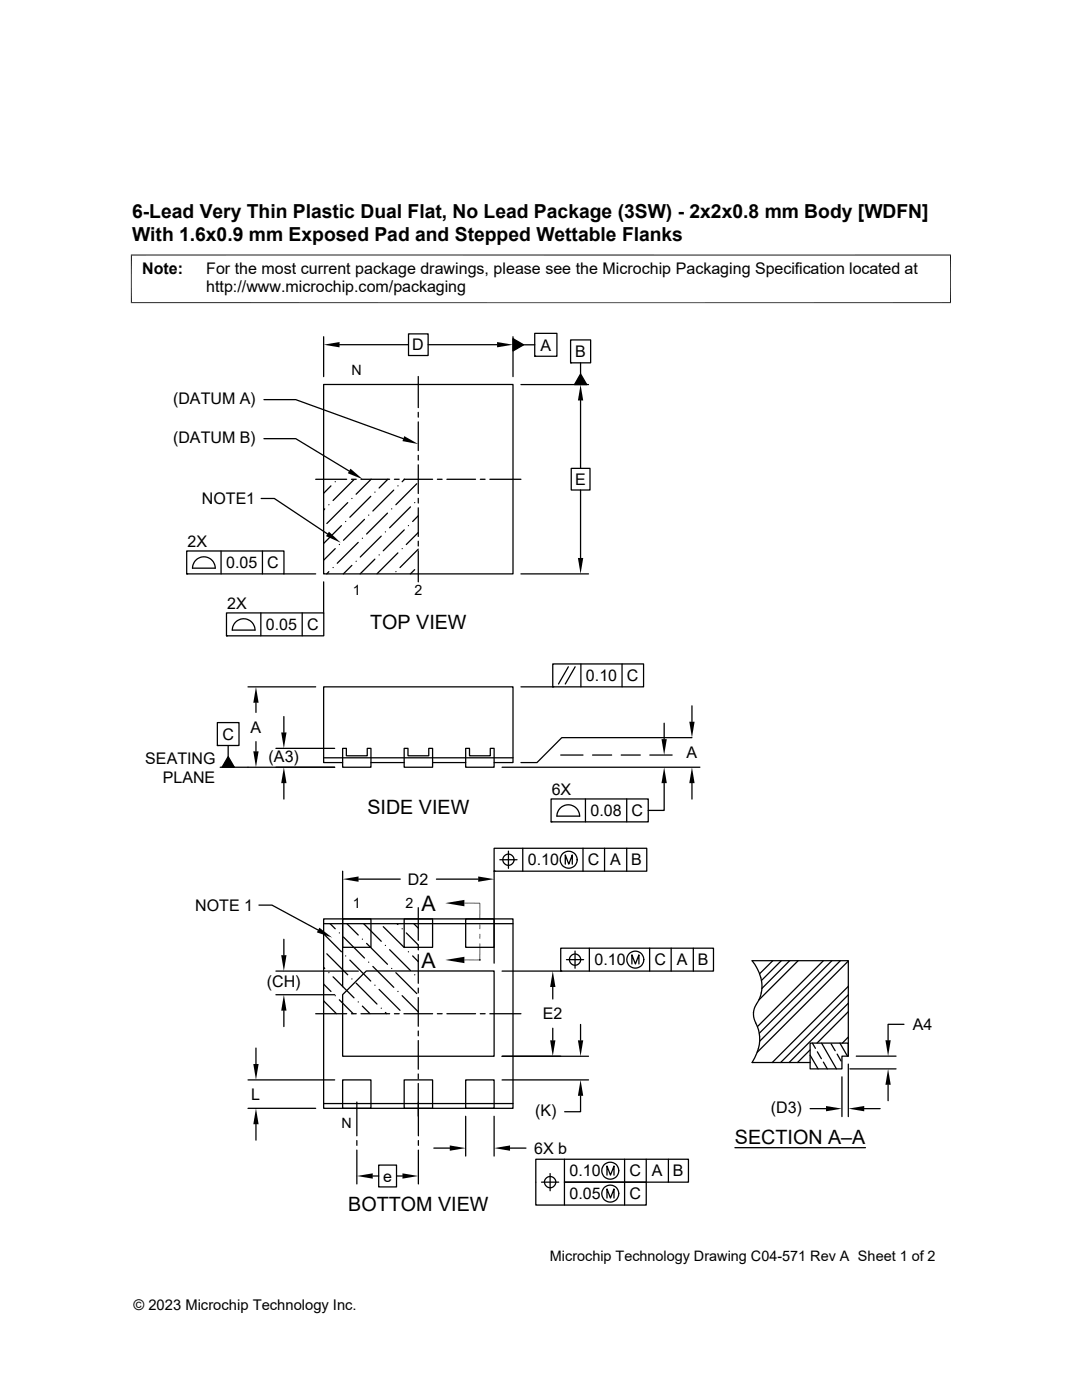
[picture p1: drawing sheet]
<svg xmlns="http://www.w3.org/2000/svg" width="216mm" height="279mm" viewBox="0 0 216 279" stroke-linecap="round" stroke-linejoin="round" font-family="sans-serif">
<g fill="none" stroke="#000" stroke-width=".25">
<path d="M52.7 79.8h6.3l21.5 7.7M64.6 67.2v8M64.6 76.7h37.8v37.8h-37.8zM67.8 68.8h13.7M81.5 66.6h3.9v4.4h-3.9zM83.5 75.1v6.2M85.4 68.8h13.8M102.4 67.6l2.1 1.2-2.1 1.2zM102.4 67.2v8M103.9 76.8h13.5M104.5 68.8h2.2M106.7 66.5h4.4v4.6h-4.4z"/>
<path d="M106.7 71.1h.1M113.9 67.8h4v4.6h-4zM113.9 72.4h.1M115.8 74.6l1.3 2.2h-2.5zM115.8 72.4v2.2M115.8 79.9v13.6M52.1 99.5h2.6l10.6 7.1M52.7 87.5h6.3l10.7 6.5M63 95.7h6.2M66 97l-1.4 1.4M66.9 96.1h.1M70.1 95.7h1"/>
<path d="M70.2 99.5h.1M70.6 95.7l-4.1 4.2M72 95.7h5.7M74 99.1l-4.2 4.1M74.1 95.6l-3 3M74.8 98.2h.1M77.4 95.6l-1.8 1.8M78.6 97.8l-4.2 4.2M78.7 95.7h1M79.4 97h.1M80.6 95.7h5.7M80.8 95.6l-.6 .5"/>
<path d="M83.2 96.5l-4.2 4.2M83.5 82.3v.9M83.5 84.2v5.7M83.5 90.9v.9M83.5 92.8v5.7M83.5 99.4v1M87.3 95.7h.9M89.2 95.7h5.7M95.8 95.7h1M97.7 95.7h6.2M114 93.5h3.7v4.3h-3.7zM115.8 97.8v13.6"/>
<path d="M37.3 110h19.4v4.5h-19.4zM37.3 114.5h.1M39.2 111.7a2.27 2.27 0 0 1 2.4-.4 2.27 2.27 0 0 1 1.3 2.1h-4.5l.2-.9zM44.1 110v4.5M52.4 110v4.5M56.6 114.5h6.4M64.6 116.1v6.2M64.8 101.6l-.2 .2M65.6 114.1l-.4 .4M65.6 100.7h.1M66.5 113.3h.1M66.9 109.5l-2.3 2.3"/>
<path d="M67.7 108.7h.1M68.1 104.9l-3.5 3.6M69 104.1h.1M69.4 100.3l-4.2 4.2M70.2 112.8l-1.7 1.7M71.1 112h.1M71.5 108.2l-4.2 4.2M72.3 107.4h.1M72.7 103.7l-4.2 4.1M73.6 102.8h.1M74.8 111.6l-2.9 2.9M75.6 110.7h.1"/>
<path d="M76.1 107l-4.2 4.2M76.9 106.2h.1M77.3 102.4l-4.1 4.2M78.1 101.6h.1M79 114.1h.1M79.4 110.3l-4.2 4.2M80.2 109.5h.1M80.7 105.7l-4.2 4.2M81.5 104.9h.1M81.9 101.2l-4.2 4.1M82.7 113.7l-.8 .8M82.7 100.3h.1"/>
<path d="M83.5 101.3v5.8M83.5 108v1M83.5 109.9v6.2M83.5 109.6l-3.7 3.7M83.5 106.3l-2.4 2.4M83.5 102.9l-1.2 1.2M103.9 114.5h13.5M45.2 122.3h19.4v4.6h-19.4zM45.2 126.9h.1M47.1 124a2.27 2.27 0 0 1 2.5-.3 2.27 2.27 0 0 1 1.3 2.1h-4.5l.2-1zM49.5 137.1h13.5M52 122.3v4.6"/>
<path d="M60.3 122.3v4.6M103.9 137.1h6.4M110.3 132.5h18.1v4.6h-18.1zM110.3 137.1h.1M113.4 133.1l-2 3.4M114.8 133.1l-2 3.4M115.9 132.5v4.6M124.1 132.5v4.6M43.4 144.2h4.3v4.6h-4.3zM43.4 148.8h.1M43.9 153.1h22.9M45.5 148.8v2.2"/>
<path d="M45.5 151l1.3 2.1h-2.5zM51.1 140.3v1.9M51.1 148v1.9M55.1 149.4h11.7M56.6 143v3.2M56.6 156.3v3.2M64.6 151.2h37.8M68.4 152.2h-3.8v-15.1h37.8v15.1h-3.8M68.4 149.4h.7v1.4h4.2v-1.4h.7v3.7h-5.6zM74 152.2h6.6M80.6 149.4h.8v1.4h4.2v-1.4h.7v3.7h-5.7zM86.3 152.2h6.6"/>
<path d="M92.9 149.4h.8v1.4h4.1v-1.4h.8v3.7h-5.7zM100.2 153.1h39.5M110 159.4h19.3v4.6h-19.3zM111.9 150.7h4.4M116.8 159.4v4.6M118.2 150.7h3.8M124 150.7h3.8M125.1 159.4v4.6M129.7 150.7h4.4M132.5 156.3v5.4h-3.2M132.5 144.3v3.2M138.1 147.2h-26l-5 5h-3.2"/>
<path d="M138.1 140.9v3.1M138.1 156.3v3.2M68.4 173.9v23M71.5 175.5h8.4M87.1 175.5h8.3M98.6 169.3h30.5v4.6h-30.5zM98.6 173.9h.1M98.6 173.9v18.3M99.7 171.6h3.5M101.5 169.9v3.4M104.3 169.3v4.6M110 164h.1"/>
<path d="M111.1 162.9h4.6M111.1 162.9a2.26 2.26 0 0 1 2.3-2.3 2.26 2.26 0 0 1 2.3 2.3M112.8 172.5v-1.9l.7 1.9 .7-1.9v1.9M116.3 169.3v4.6M120.6 169.3v4.6M125.1 169.3v4.6M51.7 180.6h2.6l9.2 5M55.1 198.5h11.7M55.1 193.8h16.4M56.6 187.5v3.1M64.6 199.7l2.5 2.6M64.6 196.4l1.4 1.5"/>
<path d="M64.6 183.4h37.8v37.8h-37.8zM64.6 184.3h37.8M64.6 193.1l.2 .2M64.6 186.4l3.5 3.5M65.2 190.4l4.2 4.1M65.6 194.1h.1M65.9 184.3l1 1.1M66.5 194.9l4.1 4.2M66.9 198.7h.1M67.7 199.5l2.8 2.8M67.7 186.2h.1M68.4 183.4h5.6v5.7h-5.6z"/>
<path d="M68.5 187l4.2 4.2M69 190.8h.1M69.2 184.3l2.3 2.3M69.8 191.6l4.2 4.2M70.2 195.4h.1M71.1 196.2l4.1 4.2M71.5 200h.1M72.3 187.4h.1M72.6 184.3l3.5 3.6M73.1 193.8h25.5v17h-30.2v-12.3zM73.2 188.3l4.1 4.1M73.6 192h.1"/>
<path d="M74.4 192.9l4.2 4.1M74.8 196.6h.1M75.6 197.5l4.2 4.1M76.5 184.9l4.2 4.2M76.9 188.7h.1M77.7 189.5l4.2 4.2M78.1 193.3h.1M79 194.1l4.2 4.2M79.2 184.3l.2 .2M79.4 197.9h.1M80.2 198.7l3.3 3.2M80.2 185.4h.1"/>
<path d="M80.6 183.4h5.7v5.7h-5.7zM81.1 186.2l2.4 2.4M81.5 189.9h.1M82.3 190.8l1.2 1.1M82.6 184.3l.9 .9M82.7 194.5h.1M83.5 181.1v6.6M83.5 188.6v1M83.5 190.5v5.7M83.5 197.2v.9M83.5 199.1v5.7M92.9 183.4h5.7v5.7h-5.7z"/>
<path d="M95.8 191.6h.1M100.2 193.8h11.7M110.3 197v2.4M111.9 189.2h30.5v4.6h-30.5zM111.9 193.8h.1M113 191.5h3.5M114.7 189.8v3.4M117.6 189.2v4.6M126.1 192.4v-1.8l.7 1.8 .7-1.8v1.8M129.6 189.2v4.6M133.9 189.2v4.6M138.3 189.2v4.6"/>
<path d="M151.9 198.2l-.5 1.5a4.2 4.2 0 0 0-.3 5.1 7.5 7.5 0 0 1-1 7.2h11.5M151.9 198.2a7.6 7.6 0 0 0-1.8-6.5h19.2v19.1M154.2 191.7l-2.6 2.7M155.9 191.7l-4 4M157.6 191.7l-5.6 5.6M159.3 191.7l-7.9 7.9M164.3 191.7l-13.2 13.2M166 191.7l-14.5 14.5M167.7 191.7l-16.1 16.1M169.3 191.8l-18.2 18.2M169.3 198.5l-13.5 13.5M169.3 196.8l-15.2 15.2"/>
<path d="M49.5 215.5h17.3M51.1 209.2v3.1M56.6 201.7v3.2M63 202.3h6.2M68.4 215.5h5.6v5.7h-5.6zM70.1 202.3h1M71.2 219.9v6.8M72 202.3h5.7M72.3 200.8l1.5 1.5M76.1 201.2h.1M76.9 202.1l.2 .2M78.7 202.3h1"/>
<path d="M80.6 202.3h5.7M80.6 215.5h5.7v5.7h-5.7zM83.5 205.8v.9M83.5 207.7v5.7M83.5 214.3v1M83.5 216.2v10.5M87.3 202.3h.9M89.2 202.3h5.7M92.9 215.5h5.7v5.7h-5.7zM95.8 202.3h1M97.7 202.3h6.2M100.2 215.5h17.2"/>
<path d="M100.2 210.8h17.2M110.3 205.2v2.4M115.8 218.7v3.2h-3.1M115.8 204.4v3.2M161.6 209.5l-2.5 2.5M161.6 210.6l1.6 2.7M161.6 208.2h7.7v2.6h-1.3v2.5h-6.4zM162.1 208.2l.6 1M163.1 209.9l.8 1.4M163.9 208.2l3 5.1M164.3 212l.8 1.3M165.8 208.3l.8 1.4"/>
<path d="M167 210.4l.8 1.4M167.6 208.2l1.5 2.6M168 214.9v7.9M169.3 200.2l-11.8 11.8M169.3 201.9l-6.3 6.3M169.3 207l-1.2 1.2M169.3 212.4v10.4M169.6 213.3h9.2M170.9 210.8h7.9M177.2 216.5v3.2M180.4 204.4h-3.2v3.2M49.5 221.2h13.5"/>
<path d="M51.1 224.4v3.1M64.6 220.2h37.8M71.2 227.6v1M71.2 229.5v6.8M74.4 234.7h1.2M75.6 232.5h3.5v4.4h-3.5zM79.1 234.7h1.2M83.5 227.6v1M83.5 229.5v6.8M86.6 229.1h3.1M92.9 222.8v7.9M98.6 222.8v7.9"/>
<path d="M101.8 229.1h3.1M108.1 235.9h3.4M109.8 234.2v3.4M112.6 231.4v4.5h16.3v4.6h-22v-9.1h30.5v4.5h-24.8v4.6M121.1 234.5v-1.8l.7 1.8 .7-1.8v1.8M121.1 239.1v-1.8l.7 1.8 .7-1.8v1.8M124.6 231.4v9.1M128.9 231.4v4.5M133.4 231.4v4.5M146.6 229h26.1M161.6 221.3h3.2M172.4 221.3h3.2"/>
<circle cx="101.5" cy="171.6" r="1.12"/>
<circle cx="113.5" cy="171.6" r="1.69"/>
<circle cx="114.7" cy="191.5" r="1.12"/>
<circle cx="126.8" cy="191.5" r="1.69"/>
<circle cx="109.8" cy="235.9" r="1.13"/>
<circle cx="121.8" cy="233.6" r="1.69"/>
<circle cx="121.8" cy="238.2" r="1.69"/>
</g>
<g fill="#000">
<path d="M64.6 68.8l3.2-.5v1zM99.2 68.3l3.2 .5-3.2 .5zM102.4 67.6l2.1 1.2-2.1 1.2zM115.8 76.8l.6 3.1h-1.1zM115.8 74.6l1.3 2.2h-2.5zM69.9 93.5l2.5 2.2-3-1.3zM80.7 87l2.8 1.6-3.2-.6zM65.6 106.1l2.4 2.2-3-1.3zM115.3 111.4h1.1l-.6 3.1zM45.5 151l1.3 2.1h-2.5zM51.1 137.1l.5 3.2h-1.1zM50.5 149.9h1.1l-.5 3.2z"/>
<path d="M56.1 146.2h1.1l-.6 3.2zM56.6 153.1l.6 3.2h-1.1zM132 147.5h1.1l-.6 3.2zM132.5 153.1l.6 3.2h-1.1zM138.1 153.1l.5 3.2h-1.1zM137.5 144h1.1l-.5 3.2zM68.4 175.5l3.1-.6v1.1zM95.4 174.9l3.2 .6-3.2 .5zM56.1 190.6h1.1l-.6 3.2zM63.7 185.1l2.6 2-3.1-1zM88.9 180.2l3.8-.6v1.3zM88.9 191.6l3.8-.7v1.3z"/>
<path d="M95.7 184.5l.1 .9h-.1zM95.7 186.4l.1 .9h-.1zM95.7 184.5h.1v.9zM95.7 186.4h.1v.9zM110.3 193.8l.5 3.2h-1zM50.5 212.3h1.1l-.5 3.2zM56.6 198.5l.6 3.2h-1.1zM109.8 207.6h1l-.5 3.2zM115.3 207.6h1.1l-.6 3.2zM115.8 215.5l.6 3.2h-1.1zM177.2 213.3l.5 3.2h-1zM176.7 207.6h1l-.5 3.2z"/>
<path d="M51.1 221.2l.5 3.2h-1.1zM71.2 234.7l3.2-.5v1zM80.3 234.2l3.2 .5-3.2 .5zM89.7 228.6l3.2 .5-3.2 .6zM98.6 229.1l3.2-.5v1.1zM164.8 220.7l3.2 .6-3.2 .5zM169.3 221.3l3.1-.6v1.1z"/>
</g>
<path d="M26.1 50.9h163.7M26.2 50.8v9.7M189.7 50.8v9.7M26.1 60.4h163.7M92.7 180.2h3.1v3.3M95.8 188.3v3.3M95.8 191.6h-3.1" fill="none" stroke="#000" stroke-width=".2"/>
<g font-size="4.3">
<text x="84.1" y="181.8">A</text>
<text x="84.1" y="193.1">A</text>
</g>
<g font-size="3.9">
<text x="26.4" y="43.5">6-Lead Very Thin Plastic Dual Flat, No Lead Package (3SW) - 2x2x0.8 mm Body [WDFN]</text>
<text x="26.4" y="48.1">With 1.6x0.9 mm Exposed Pad and Stepped Wettable Flanks</text>
<text x="73.9" y="125.5">TOP VIEW</text>
<text x="73.3" y="162.5">SIDE VIEW</text>
<text x="146.6" y="228.2">SECTION A–A</text>
<text x="69.5" y="241.7">BOTTOM VIEW</text>
</g>
<g font-size="3.2">
<text x="28.4" y="54.7">Note:</text>
<text x="41.1" y="58.3">http://www.microchip.com/packaging</text>
<text x="41.1" y="54.7">For the most current package drawings, please see the Microchip Packaging Specification located at</text>
<text x="82.3" y="69.9">D</text>
<text x="107.8" y="70">A</text>
<text x="114.8" y="71.3">B</text>
<text x="34.5" y="80.6">(DATUM A)</text>
<text x="34.5" y="88.3">(DATUM B)</text>
<text x="40.3" y="100.6">NOTE1</text>
<text x="114.7" y="96.8">E</text>
<text x="37.4" y="109.2">2X</text>
<text x="45.1" y="113.4">0.05</text>
<text x="53.3" y="113.4">C</text>
<text x="45.3" y="121.5">2X</text>
<text x="53.1" y="125.7">0.05</text>
<text x="61.3" y="125.8">C</text>
<text x="116.9" y="135.9">0.10</text>
<text x="125.1" y="135.9">C</text>
<text x="44.4" y="147.6">C</text>
<text x="50" y="146.2">A</text>
<text x="29" y="152.5">SEATING</text>
<text x="53.6" y="152">(A3)</text>
<text x="137" y="151.3">A</text>
<text x="32.5" y="156.4">PLANE</text>
<text x="110.1" y="158.7">6X</text>
<text x="117.8" y="162.9">0.08</text>
<text x="126" y="162.9">C</text>
<text x="105.3" y="172.7">0.10</text>
<text x="117.3" y="172.7">C</text>
<text x="121.8" y="172.7">A</text>
<text x="126" y="172.7">B</text>
<text x="81.4" y="176.6">D2</text>
<text x="38.9" y="181.8">NOTE 1</text>
<text x="53.2" y="197">(CH)</text>
<text x="118.6" y="192.7">0.10</text>
<text x="130.6" y="192.7">C</text>
<text x="135.1" y="192.7">A</text>
<text x="139.3" y="192.7">B</text>
<text x="108.3" y="203.4">E2</text>
<text x="182.2" y="205.6">A4</text>
<text x="50.1" y="219.5">L</text>
<text x="106.8" y="222.7">(K)</text>
<text x="153.8" y="222.1">(D3)</text>
<text x="106.6" y="230.3">6X b</text>
<text x="76.5" y="235.8">e</text>
<text x="113.6" y="234.8">0.10</text>
<text x="113.6" y="239.4">0.05</text>
<text x="125.6" y="234.8">C</text>
<text x="125.6" y="239.4">C</text>
<text x="130.1" y="234.8">A</text>
<text x="134.3" y="234.8">B</text>
</g>
<g font-size="2.9">
<text x="109.7" y="251.7">Microchip Technology Drawing C04-571 Rev A Sheet 1 of 2</text>
<text x="26.6" y="261.3">© 2023 Microchip Technology Inc.</text>
</g>
<g font-size="2.8">
<text x="70.2" y="74.9">N</text>
<text x="70.4" y="118.7">1</text>
<text x="82.7" y="118.7">2</text>
<text x="70.4" y="181.3">1</text>
<text x="80.9" y="181.3">2</text>
<text x="68.2" y="225.2">N</text>
</g>
</svg>
